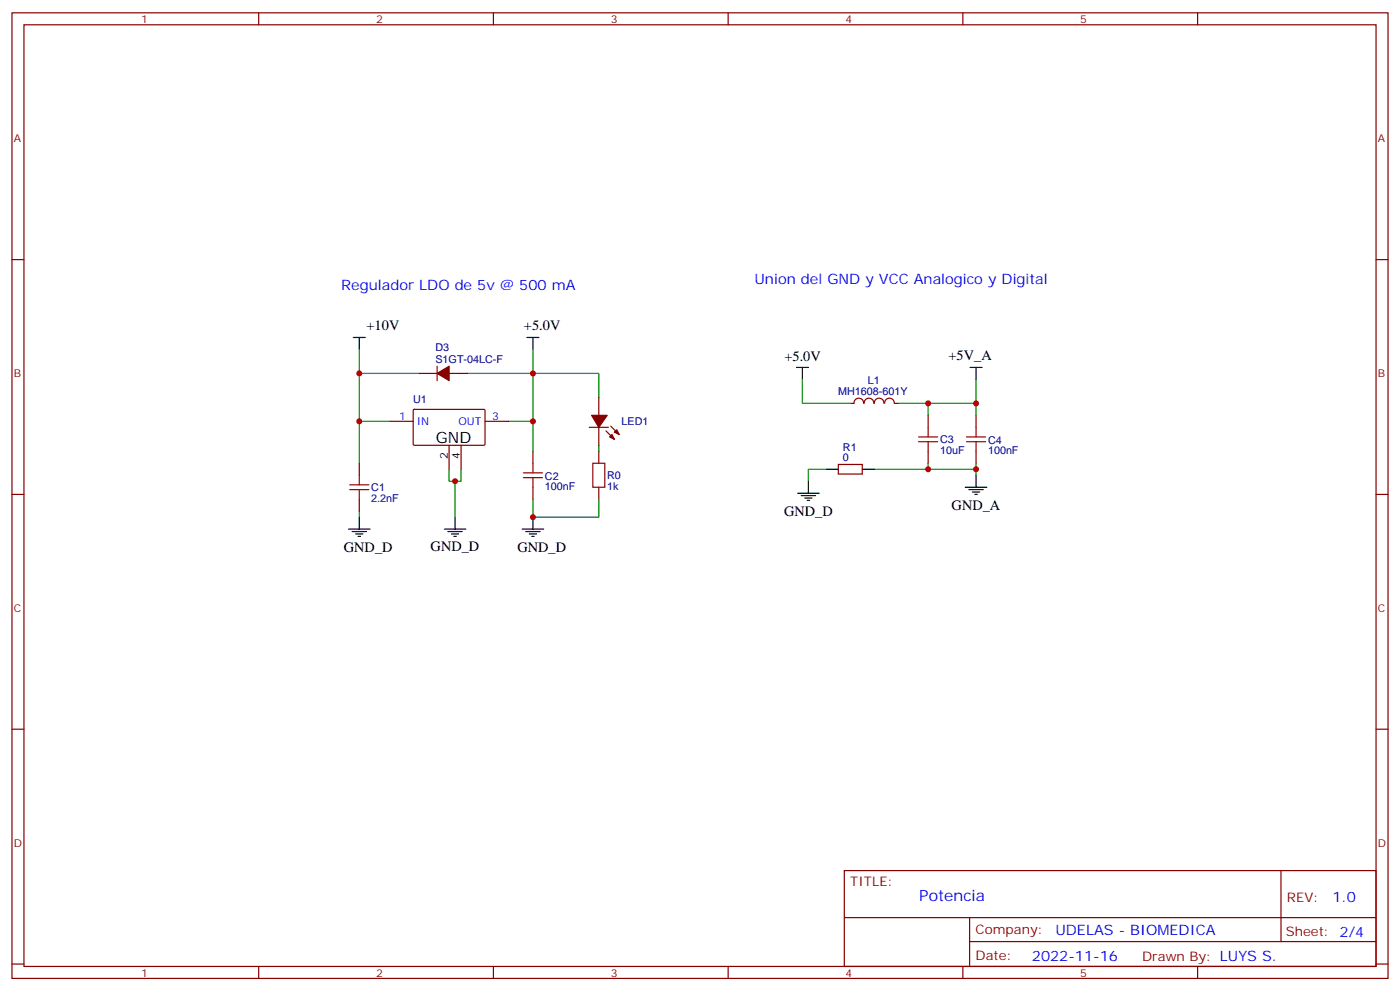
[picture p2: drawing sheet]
<svg xmlns="http://www.w3.org/2000/svg" width="412mm" height="292mm" viewBox="0 0 412 292" stroke-linecap="round" stroke-linejoin="round" font-family="sans-serif">
<g fill="none" stroke="#870000" stroke-width=".35">
<path d="M3.5 3.8h405.4v284.3h-405.4zM7.1 7.3h398.2v277.3h-398.2zM76.2 3.8v3.5M145.3 3.8v3.5M214.5 3.8v3.5M283.6 3.8v3.5M352.8 3.8v3.5M3.5 76.4h3.6M405.3 76.4h3.6M123.5 110h5.3M128.8 107.8v4.3M132.3 110h5.3"/>
<path d="M176.4 117v5.3M254.4 118.8a1.41 1.41 0 0 0-1.4-1.5 1.41 1.41 0 0 0-1.4 1.5h-1.1M254.6 118.8a1.41 1.41 0 0 1 1.4-1.6 1.41 1.41 0 0 1 1.4 1.6M257.6 118.8a1.41 1.41 0 0 1 1.4-1.6 1.41 1.41 0 0 1 1.4 1.6M260.6 118.8a1.41 1.41 0 0 1 1.4-1.5 1.41 1.41 0 0 1 1.4 1.5M263.5 118.8h1.1M105.8 136.4v3.5M114.7 124.1h7M121.8 120.7l.3-.2 20.6 .1 .2 .3-.1 10.1-.3 .1h-20.6l-.2-.3zM132.3 131.1v7.1M135.8 131.1v7.1M142.9 124.1h7"/>
<path d="M157 132.9v3.5M173.6 125.8h5.6M176.4 125.8v5.3M176.4 132.9v3.5M178.5 126.9l2.5 2.5M179.9 125.5l2.5 2.5M246.9 136.8h7.1v2.8h-7.1zM273.4 122.3v3.5M273.4 132.9v3.5M287.5 122.3v3.5M287.5 132.9v3.5M3.5 145.6h3.6"/>
<path d="M105.8 147v3.5M157 143.5v3.5M176.4 143.5v3.5M405.3 145.6h3.6M3.5 214.7h3.6M405.3 214.7h3.6M248.7 256.4h156.6v28.2h-156.6zM377.3 256.4v20.9M248.7 270.2h156.5M285.6 277.3h119.6M285.6 270.2v14.1M3.5 283.9h3.6"/>
<path d="M76.2 284.6v3.5M145.3 284.6v3.5M214.5 284.6v3.5M283.6 284.6v3.5M352.8 284.6v3.5M405.3 283.9h3.6"/>
</g>
<g fill="none" stroke="#008700" stroke-width=".35">
<path d="M105.8 102.9v7.1h17.7M105.8 110v26.4M137.6 110h38.8v7M157 102.9v30M236.4 111.7v7.1h14.1M273.4 118.8v3.5M287.5 111.7v7.1h-22.9M287.5 118.8v3.5M105.8 124.1h8.9M132.3 138.2v3.5h3.5v-3.5M149.9 124.1h7.1M176.4 131.1v1.8"/>
<path d="M243.4 138.2h-5.3v3.5M273.4 136.4v1.8h-15.9M273.4 138.2h14.1M287.5 136.4v3.5M105.8 150.5v1.8M134.1 141.7v10.6M157 147v5.3h19.4v-5.3"/>
</g>
<g fill="none" stroke="#000" stroke-width=".35">
<path d="M104.1 99.4h3.5M105.8 99.4v3.5M155.2 99.4h3.5M157 99.4v3.5M234.6 108.2h3.5M236.4 108.2v3.5M285.8 108.2h3.5M287.5 108.2v3.5M243.4 138.2h3.5M254 138.2h3.5M287.5 139.9v3.6M102.7 155.8h6.3"/>
<path d="M103.7 156.5h4.2M104.8 157.2h2.1M105.5 157.9h.7M105.8 152.3v3.5M130.9 155.8h6.3M131.9 156.5h4.3M133 157.2h2.1M133.7 157.9h.7M134.1 152.3v3.5M153.8 155.8h6.4M154.9 156.5h4.2M155.9 157.2h2.1"/>
<path d="M156.6 157.9h.7M157 152.3v3.5M234.9 145.2h6.4M236 145.9h4.2M237.1 146.6h2.1M237.8 147.4h.7M238.1 141.7v3.5M284.3 143.5h6.4M285.4 144.2h4.2M286.5 144.9h2.1M287.2 145.6h.7"/>
</g>
<g fill="none" stroke="#a10000" stroke-width=".35">
<path d="M105.8 139.9v2.9M154.2 139.2h5.6M157 136.4v2.8M174.6 136.4h3.6v7.1h-3.6zM270.6 130.1h5.6M270.6 128.7h5.6M273.4 125.8v2.9M273.4 130.1v2.8M284.7 130.1h5.6M284.7 128.7h5.6M287.5 125.8v2.9M287.5 130.1v2.8"/>
<path d="M103 142.8h5.7M103 144.2h5.7M105.8 144.2v2.8M154.2 140.7h5.6M157 140.7v2.8"/>
</g>
<g fill="#870000" stroke="#870000" stroke-width=".35">
<path d="M179.6 128.7l.7-.7 .7 1.4z"/>
<path d="M181 127.2l.7-.7 .7 1.5z"/>
<path d="M174.3 122.3h4.6l-2.5 3.5z"/>
<path d="M128.8 110l3.5-2.2v4.3z"/>
</g>
<g fill="#c00">
<circle cx="273.4" cy="118.8" r=".88"/>
<circle cx="273.4" cy="138.2" r=".88"/>
<circle cx="287.5" cy="138.2" r=".88"/>
<circle cx="287.5" cy="118.8" r=".88"/>
<circle cx="105.8" cy="110" r=".88"/>
<circle cx="157" cy="110" r=".88"/>
<circle cx="157" cy="152.3" r=".88"/>
<circle cx="134.1" cy="141.7" r=".88"/>
<circle cx="157" cy="124.1" r=".88"/>
<circle cx="105.8" cy="124.1" r=".88"/>
</g>
<text font-size="4.6" x="128.4" y="130.4">GND</text>
<text font-size="4.6" fill="#00f" x="270.8" y="265.4">Potencia</text>
<g font-size="4.2" fill="#00f">
<text x="222.2" y="83.5">Union del GND y VCC Analogico y Digital</text>
<text x="100.5" y="85.3">Regulador LDO de 5v @ 500 mA</text>
<text x="392.5" y="265.6">1.0</text>
<text x="310.9" y="275.2">UDELAS - BIOMEDICA</text>
<text x="304" y="283">2022-11-16</text>
</g>
<g font-size="4.2">
<text x="108" y="97.2">+10V</text>
<text x="154.3" y="97.3">+5.0V</text>
<text x="231.1" y="106.4">+5.0V</text>
<text x="279.4" y="106">+5V_A</text>
<text x="231" y="152">GND_D</text>
<text x="280.3" y="150.3">GND_A</text>
<text x="101.3" y="162.4">GND_D</text>
<text x="126.9" y="162.4">GND_D</text>
<text x="152.4" y="162.4">GND_D</text>
</g>
<g font-size="3.9" fill="#800">
<text x="250.5" y="260.9">TITLE:</text>
<text x="379.1" y="265.6">REV:</text>
<text x="287.4" y="275.1">Company:</text>
<text x="378.7" y="275.8">Sheet: 2/4</text>
<text x="287.4" y="282.8">Date:</text>
<text x="336.4" y="282.9">Drawn By: LUYS S.</text>
</g>
<g font-size="3.2" fill="#800">
<text x="41.6" y="6.8">1</text>
<text x="110.8" y="6.8">2</text>
<text x="179.9" y="6.8">3</text>
<text x="249.1" y="6.8">4</text>
<text x="318.2" y="6.8">5</text>
<text x="4.1" y="41.9">A</text>
<text x="405.9" y="41.9">A</text>
<text x="4.1" y="111">B</text>
<text x="405.9" y="111">B</text>
<text x="4.1" y="180.2">C</text>
<text x="405.9" y="180.2">C</text>
<text x="4.1" y="249.3">D</text>
<text x="405.9" y="249.3">D</text>
<text x="41.6" y="287.6">1</text>
<text x="110.8" y="287.6">2</text>
<text x="179.9" y="287.6">3</text>
<text x="249.1" y="287.6">4</text>
<text x="318.2" y="287.6">5</text>
</g>
<g font-size="3.2" fill="#000080">
<text x="128.3" y="106.8">S1GT-04LC-F</text>
<text x="128.3" y="103.5">D3</text>
<text x="255.6" y="113.2">L1</text>
<text x="121.7" y="118.8">U1</text>
<text x="246.9" y="116.4">MH1608-601Y</text>
<text x="183.1" y="125.2">LED1</text>
<text x="276.9" y="130.5">C3</text>
<text x="291" y="130.6">C4</text>
<text x="248.3" y="135.7">0</text>
<text x="248.3" y="132.7">R1</text>
<text x="276.9" y="133.7">10uF</text>
<text x="291" y="133.7">100nF</text>
<text x="160.5" y="141.2">C2</text>
<text x="178.9" y="141">R0</text>
<text x="109.4" y="147.8">2.2nF</text>
<text x="109.4" y="144.7">C1</text>
<text x="160.5" y="144.3">100nF</text>
<text x="178.9" y="144.2">1k</text>
</g>
<g font-size="3.2" fill="#00f">
<text x="117.6" y="123.7">1</text>
<text x="122.8" y="125.1">IN</text>
<text x="135" y="125.1">OUT</text>
<text x="145" y="123.7">3</text>
</g>
<g font-size="3.2">
<text x="131.9" y="135.3" transform="rotate(-90 131.9 135.3)">2</text>
<text x="135.5" y="135.3" transform="rotate(-90 135.5 135.3)">4</text>
</g>
</svg>
